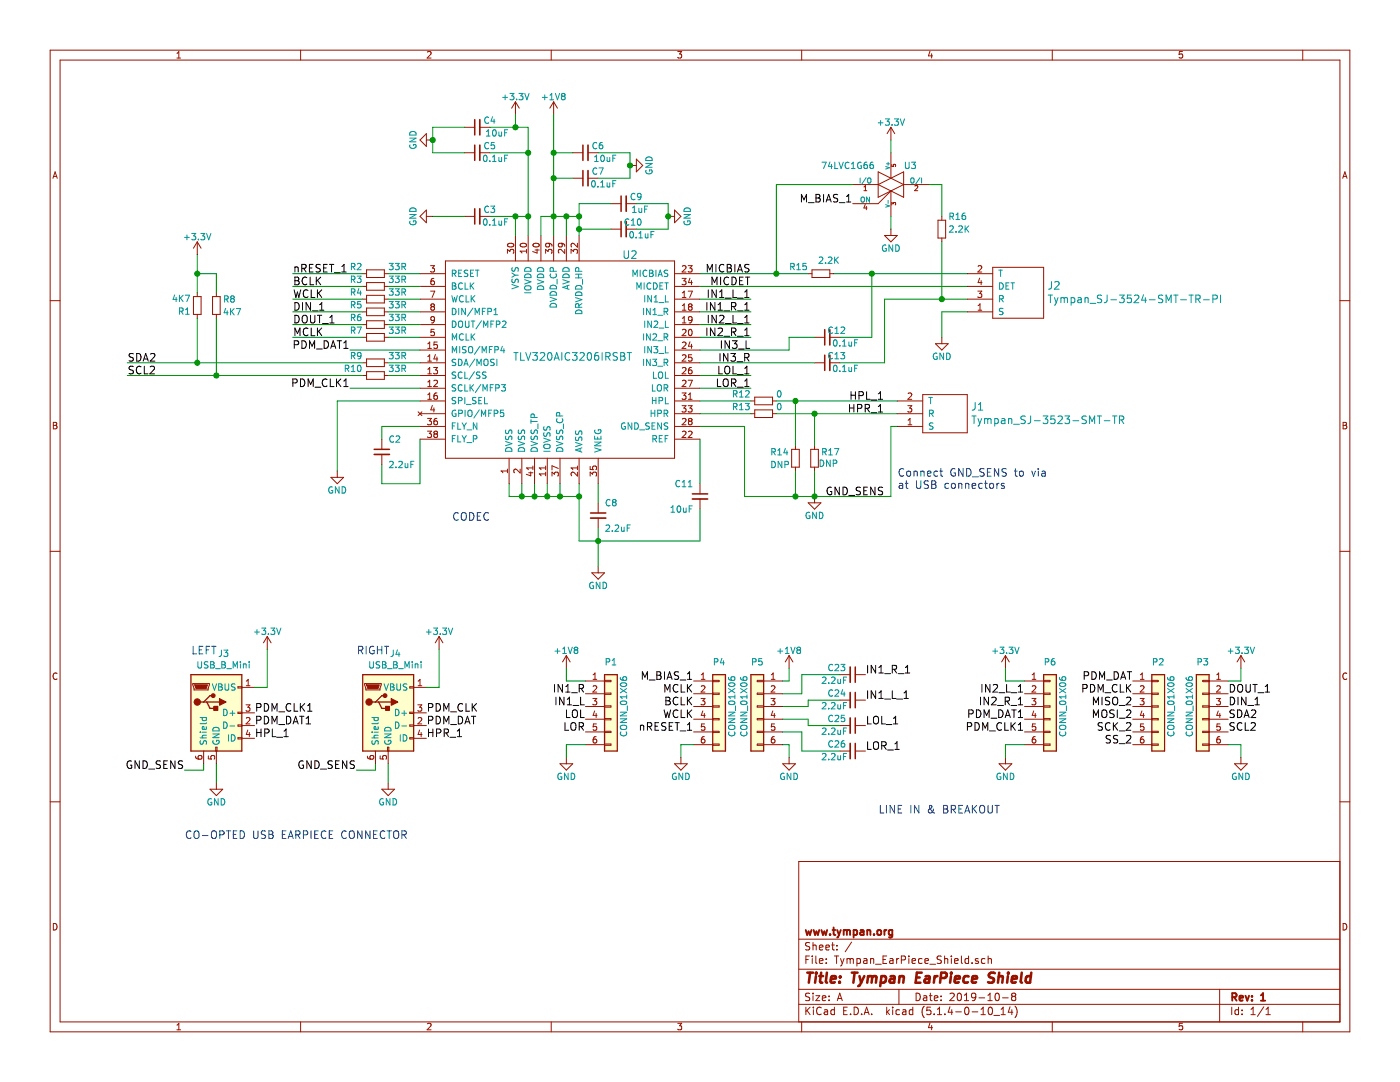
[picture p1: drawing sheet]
EESchema Schematic File Version 4
EELAYER 30 0
EELAYER END
$Descr A 11000 8500
encoding utf-8
Sheet 1 1
Title "Tympan EarPiece Shield"
Date "2019-10-8"
Rev "1"
Comp "www.tympan.org"
Comment1 ""
Comment2 ""
Comment3 ""
Comment4 ""
$EndDescr
$Comp
L Device:R_Small R12
U 1 1
P 6000 3150
F 0 "R12" V 6050 3250 50  0000 L CNN
F 1 "0" V 6050 3000 50  0000 L CNN
F 2 "Capacitors_SMD:C_0603" H 6000 3150 50  0001 C CNN
F 3 "" H 6000 3150 50  0000 C CNN
	1    6000 3150
	0    -1   -1   0   
$EndComp
$Comp
L Device:R_Small R13
U 1 1
P 6000 3250
F 0 "R13" V 6050 3350 50  0000 L CNN
F 1 "0" V 6050 3100 50  0000 L CNN
F 2 "Capacitors_SMD:C_0603" H 6000 3250 50  0001 C CNN
F 3 "" H 6000 3250 50  0000 C CNN
	1    6000 3250
	0    -1   -1   0   
$EndComp
$Comp
L Device:R_Small R14
U 1 1
P 6250 3600
F 0 "R14" H 6050 3650 50  0000 L CNN
F 1 "DNP" H 6050 3550 50  0000 L CNN
F 2 "Capacitors_SMD:C_0603" H 6250 3600 50  0001 C CNN
F 3 "" H 6250 3600 50  0000 C CNN
	1    6250 3600
	1    0    0    -1  
$EndComp
$Comp
L Device:R_Small R17
U 1 1
P 6400 3600
F 0 "R17" H 6450 3650 50  0000 L CNN
F 1 "DNP" H 6430 3560 50  0000 L CNN
F 2 "Capacitors_SMD:C_0603" H 6400 3600 50  0001 C CNN
F 3 "" H 6400 3600 50  0000 C CNN
	1    6400 3600
	1    0    0    -1  
$EndComp
$Comp
L Device:R_Small R2
U 1 1
P 2950 2150
F 0 "R2" V 3000 2250 50  0000 L CNN
F 1 "33R" V 3000 1900 50  0000 L CNN
F 2 "Resistors_SMD:R_0402" H 2950 2150 50  0001 C CNN
F 3 "" H 2950 2150 50  0000 C CNN
	1    2950 2150
	0    -1   -1   0   
$EndComp
$Comp
L Device:R_Small R3
U 1 1
P 2950 2250
F 0 "R3" V 3000 2350 50  0000 L CNN
F 1 "33R" V 3000 2000 50  0000 L CNN
F 2 "Resistors_SMD:R_0402" H 2950 2250 50  0001 C CNN
F 3 "" H 2950 2250 50  0000 C CNN
	1    2950 2250
	0    -1   -1   0   
$EndComp
$Comp
L Device:R_Small R4
U 1 1
P 2950 2350
F 0 "R4" V 3000 2450 50  0000 L CNN
F 1 "33R" V 3000 2100 50  0000 L CNN
F 2 "Resistors_SMD:R_0402" H 2950 2350 50  0001 C CNN
F 3 "" H 2950 2350 50  0000 C CNN
	1    2950 2350
	0    -1   -1   0   
$EndComp
$Comp
L Device:R_Small R5
U 1 1
P 2950 2450
F 0 "R5" V 3000 2550 50  0000 L CNN
F 1 "33R" V 3000 2200 50  0000 L CNN
F 2 "Resistors_SMD:R_0402" H 2950 2450 50  0001 C CNN
F 3 "" H 2950 2450 50  0000 C CNN
	1    2950 2450
	0    -1   -1   0   
$EndComp
$Comp
L Device:R_Small R6
U 1 1
P 2950 2550
F 0 "R6" V 3000 2650 50  0000 L CNN
F 1 "33R" V 3000 2300 50  0000 L CNN
F 2 "Resistors_SMD:R_0402" H 2950 2550 50  0001 C CNN
F 3 "" H 2950 2550 50  0000 C CNN
	1    2950 2550
	0    -1   -1   0   
$EndComp
$Comp
L Device:R_Small R7
U 1 1
P 2950 2650
F 0 "R7" V 3000 2750 50  0000 L CNN
F 1 "33R" V 3000 2400 50  0000 L CNN
F 2 "Resistors_SMD:R_0402" H 2950 2650 50  0001 C CNN
F 3 "" H 2950 2650 50  0000 C CNN
	1    2950 2650
	0    -1   -1   0   
$EndComp
$Comp
L Device:R_Small R9
U 1 1
P 2950 2850
F 0 "R9" V 3000 2950 50  0000 L CNN
F 1 "33R" V 3000 2600 50  0000 L CNN
F 2 "Resistors_SMD:R_0402" H 2950 2850 50  0001 C CNN
F 3 "" H 2950 2850 50  0000 C CNN
	1    2950 2850
	0    -1   -1   0   
$EndComp
$Comp
L Device:R_Small R10
U 1 1
P 2950 2950
F 0 "R10" V 3000 3050 50  0000 L CNN
F 1 "33R" V 3000 2700 50  0000 L CNN
F 2 "Resistors_SMD:R_0402" H 2950 2950 50  0001 C CNN
F 3 "" H 2950 2950 50  0000 C CNN
	1    2950 2950
	0    -1   -1   0   
$EndComp
$Comp
L Device:C_Small C11
U 1 1
P 5500 3900
F 0 "C11" H 5550 4000 50  0000 L CNN
F 1 "10uF" H 5550 3800 50  0000 L CNN
F 2 "Capacitors_SMD:C_0402" H 5500 3900 50  0001 C CNN
F 3 "" H 5500 3900 50  0000 C CNN
	1    5500 3900
	-1   0    0    -1  
$EndComp
$Comp
L Device:C_Small C8
U 1 1
P 4700 4050
F 0 "C8" H 4750 4150 50  0000 L CNN
F 1 "2.2uF" H 4750 3950 50  0000 L CNN
F 2 "Capacitors_SMD:C_0402" H 4700 4050 50  0001 C CNN
F 3 "" H 4700 4050 50  0000 C CNN
	1    4700 4050
	1    0    0    -1  
$EndComp
$Comp
L Device:C_Small C2
U 1 1
P 3000 3550
F 0 "C2" H 3050 3650 50  0000 L CNN
F 1 "2.2uF" H 3050 3450 50  0000 L CNN
F 2 "Capacitors_SMD:C_0402" H 3000 3550 50  0001 C CNN
F 3 "" H 3000 3550 50  0000 C CNN
	1    3000 3550
	1    0    0    -1  
$EndComp
$Comp
L Device:C_Small C4
U 1 1
P 3750 1000
F 0 "C4" V 3800 850 50  0000 L CNN
F 1 "10uF" V 3700 750 50  0000 L CNN
F 2 "Capacitors_SMD:C_0402" H 3750 1000 50  0001 C CNN
F 3 "" H 3750 1000 50  0000 C CNN
	1    3750 1000
	0    -1   -1   0   
$EndComp
$Comp
L Device:C_Small C5
U 1 1
P 3750 1200
F 0 "C5" V 3800 1050 50  0000 L CNN
F 1 "0.1uF" V 3700 950 50  0000 L CNN
F 2 "Capacitors_SMD:C_0402" H 3750 1200 50  0001 C CNN
F 3 "" H 3750 1200 50  0000 C CNN
	1    3750 1200
	0    -1   -1   0   
$EndComp
$Comp
L Device:C_Small C7
U 1 1
P 4600 1400
F 0 "C7" V 4650 1250 50  0000 L CNN
F 1 "0.1uF" V 4550 1150 50  0000 L CNN
F 2 "Capacitors_SMD:C_0402" H 4600 1400 50  0001 C CNN
F 3 "" H 4600 1400 50  0000 C CNN
	1    4600 1400
	0    -1   -1   0   
$EndComp
$Comp
L Device:C_Small C6
U 1 1
P 4600 1200
F 0 "C6" V 4650 1050 50  0000 L CNN
F 1 "10uF" V 4550 950 50  0000 L CNN
F 2 "Capacitors_SMD:C_0402" H 4600 1200 50  0001 C CNN
F 3 "" H 4600 1200 50  0000 C CNN
	1    4600 1200
	0    -1   -1   0   
$EndComp
$Comp
L Device:C_Small C9
U 1 1
P 4900 1600
F 0 "C9" V 4950 1450 50  0000 L CNN
F 1 "1uF" V 4850 1400 50  0000 L CNN
F 2 "Capacitors_SMD:C_0402" H 4900 1600 50  0001 C CNN
F 3 "" H 4900 1600 50  0000 C CNN
	1    4900 1600
	0    -1   -1   0   
$EndComp
$Comp
L Device:C_Small C10
U 1 1
P 4900 1800
F 0 "C10" V 4950 1650 50  0000 L CNN
F 1 "0.1uF" V 4850 1550 50  0000 L CNN
F 2 "Capacitors_SMD:C_0402" H 4900 1800 50  0001 C CNN
F 3 "" H 4900 1800 50  0000 C CNN
	1    4900 1800
	0    -1   -1   0   
$EndComp
$Comp
L power:GND #PWR06
U 1 1
P 3400 1100
F 0 "#PWR06" H 3400 850 50  0001 C CNN
F 1 "GND" H 3400 950 50  0000 C CNN
F 2 "" H 3400 1100 50  0000 C CNN
F 3 "" H 3400 1100 50  0000 C CNN
	1    3400 1100
	0    1    1    0   
$EndComp
$Comp
L power:GND #PWR07
U 1 1
P 4950 1300
F 0 "#PWR07" H 4950 1050 50  0001 C CNN
F 1 "GND" H 4950 1150 50  0000 C CNN
F 2 "" H 4950 1300 50  0000 C CNN
F 3 "" H 4950 1300 50  0000 C CNN
	1    4950 1300
	0    -1   -1   0   
$EndComp
$Comp
L power:GND #PWR08
U 1 1
P 5250 1700
F 0 "#PWR08" H 5250 1450 50  0001 C CNN
F 1 "GND" H 5250 1550 50  0000 C CNN
F 2 "" H 5250 1700 50  0000 C CNN
F 3 "" H 5250 1700 50  0000 C CNN
	1    5250 1700
	0    -1   -1   0   
$EndComp
$Comp
L power:GND #PWR09
U 1 1
P 3400 1700
F 0 "#PWR09" H 3400 1450 50  0001 C CNN
F 1 "GND" H 3400 1550 50  0000 C CNN
F 2 "" H 3400 1700 50  0000 C CNN
F 3 "" H 3400 1700 50  0000 C CNN
	1    3400 1700
	0    1    1    0   
$EndComp
$Comp
L Device:C_Small C3
U 1 1
P 3750 1700
F 0 "C3" V 3800 1550 50  0000 L CNN
F 1 "0.1uF" V 3700 1450 50  0000 L CNN
F 2 "Capacitors_SMD:C_0402" H 3750 1700 50  0001 C CNN
F 3 "" H 3750 1700 50  0000 C CNN
	1    3750 1700
	0    -1   -1   0   
$EndComp
$Comp
L power:GND #PWR010
U 1 1
P 2650 3700
F 0 "#PWR010" H 2650 3450 50  0001 C CNN
F 1 "GND" H 2650 3550 50  0000 C CNN
F 2 "" H 2650 3700 50  0000 C CNN
F 3 "" H 2650 3700 50  0000 C CNN
	1    2650 3700
	1    0    0    -1  
$EndComp
$Comp
L power:GND #PWR011
U 1 1
P 4700 4450
F 0 "#PWR011" H 4700 4200 50  0001 C CNN
F 1 "GND" H 4700 4300 50  0000 C CNN
F 2 "" H 4700 4450 50  0000 C CNN
F 3 "" H 4700 4450 50  0000 C CNN
	1    4700 4450
	1    0    0    -1  
$EndComp
$Comp
L power:+1V8 #PWR016
U 1 1
P 4350 900
F 0 "#PWR016" H 4350 750 50  0001 C CNN
F 1 "+1V8" H 4350 1040 50  0000 C CNN
F 2 "" H 4350 900 50  0000 C CNN
F 3 "" H 4350 900 50  0000 C CNN
	1    4350 900 
	1    0    0    -1  
$EndComp
$Comp
L power:+3.3V #PWR017
U 1 1
P 4050 900
F 0 "#PWR017" H 4050 750 50  0001 C CNN
F 1 "+3.3V" H 4050 1040 50  0000 C CNN
F 2 "" H 4050 900 50  0000 C CNN
F 3 "" H 4050 900 50  0000 C CNN
	1    4050 900 
	1    0    0    -1  
$EndComp
$Comp
L power:+1V8 #PWR019
U 1 1
P 6200 5250
F 0 "#PWR019" H 6200 5100 50  0001 C CNN
F 1 "+1V8" H 6200 5390 50  0000 C CNN
F 2 "" H 6200 5250 50  0000 C CNN
F 3 "" H 6200 5250 50  0000 C CNN
	1    6200 5250
	-1   0    0    -1  
$EndComp
$Comp
L power:GND #PWR020
U 1 1
P 6200 5950
F 0 "#PWR020" H 6200 5700 50  0001 C CNN
F 1 "GND" H 6200 5800 50  0000 C CNN
F 2 "" H 6200 5950 50  0000 C CNN
F 3 "" H 6200 5950 50  0000 C CNN
	1    6200 5950
	-1   0    0    -1  
$EndComp
Text Label 2300 2150 0    60   ~ 0
nRESET_1
Text Label 2300 2250 0    60   ~ 0
BCLK
Text Label 2300 2350 0    60   ~ 0
WCLK
Text Label 2300 2450 0    60   ~ 0
DIN_1
Text Label 2300 2550 0    60   ~ 0
DOUT_1
Text Label 2300 2650 0    60   ~ 0
MCLK
Text Label 1000 2850 0    60   ~ 0
SDA2
Text Label 1000 2950 0    60   ~ 0
SCL2
Text Label 5900 2150 2    60   ~ 0
MICBIAS
Text Label 5900 2250 2    60   ~ 0
MICDET
Text Label 5900 2350 2    60   ~ 0
IN1_L_1
Text Label 5900 2450 2    60   ~ 0
IN1_R_1
Text Label 5900 2550 2    60   ~ 0
IN2_L_1
Text Label 5900 2650 2    60   ~ 0
IN2_R_1
Text Label 5900 2950 2    60   ~ 0
LOL_1
Text Label 5900 3050 2    60   ~ 0
LOR_1
Text Label 6950 3150 2    60   ~ 0
HPL_1
Text Label 6950 3250 2    60   ~ 0
HPR_1
Text Label 6800 5500 0    60   ~ 0
IN1_L_1
Text Label 6800 5300 0    60   ~ 0
IN1_R_1
Text Label 6800 5700 0    60   ~ 0
LOL_1
Text Label 6800 5900 0    60   ~ 0
LOR_1
Text Notes 3550 4100 0    60   ~ 0
CODEC
$Comp
L Device:C_Small C23
U 1 1
P 6700 5300
F 0 "C23" V 6750 5100 50  0000 L CNN
F 1 "2.2uF" V 6650 5050 50  0000 L CNN
F 2 "Capacitors_SMD:C_0402" H 6700 5300 50  0001 C CNN
F 3 "" H 6700 5300 50  0000 C CNN
	1    6700 5300
	0    1    -1   0   
$EndComp
$Comp
L Device:C_Small C24
U 1 1
P 6700 5500
F 0 "C24" V 6750 5300 50  0000 L CNN
F 1 "2.2uF" V 6650 5250 50  0000 L CNN
F 2 "Capacitors_SMD:C_0402" H 6700 5500 50  0001 C CNN
F 3 "" H 6700 5500 50  0000 C CNN
	1    6700 5500
	0    1    -1   0   
$EndComp
$Comp
L Device:C_Small C25
U 1 1
P 6700 5700
F 0 "C25" V 6750 5500 50  0000 L CNN
F 1 "2.2uF" V 6650 5450 50  0000 L CNN
F 2 "Capacitors_SMD:C_0402" H 6700 5700 50  0001 C CNN
F 3 "" H 6700 5700 50  0000 C CNN
	1    6700 5700
	0    1    -1   0   
$EndComp
$Comp
L Device:C_Small C26
U 1 1
P 6700 5900
F 0 "C26" V 6750 5700 50  0000 L CNN
F 1 "2.2uF" V 6650 5650 50  0000 L CNN
F 2 "Capacitors_SMD:C_0402" H 6700 5900 50  0001 C CNN
F 3 "" H 6700 5900 50  0000 C CNN
	1    6700 5900
	0    1    -1   0   
$EndComp
Text Notes 7050 3850 0    60   ~ 0
Connect GND_SENS to via\nat USB connectors
Wire Wire Line
	3300 2150 3050 2150
Wire Wire Line
	3050 2250 3300 2250
Wire Wire Line
	3300 2350 3050 2350
Wire Wire Line
	3050 2450 3300 2450
Wire Wire Line
	3300 2550 3050 2550
Wire Wire Line
	3050 2650 3300 2650
Wire Wire Line
	3050 2850 3300 2850
Wire Wire Line
	3050 2950 3300 2950
Wire Wire Line
	3300 3350 3000 3350
Wire Wire Line
	3000 3350 3000 3450
Wire Wire Line
	3300 3800 3000 3800
Wire Wire Line
	3000 3800 3000 3650
Wire Wire Line
	2650 3150 2650 3700
Wire Wire Line
	2850 2150 2300 2150
Wire Wire Line
	2850 2250 2300 2250
Wire Wire Line
	2850 2350 2300 2350
Wire Wire Line
	2300 2450 2850 2450
Wire Wire Line
	2850 2550 2300 2550
Wire Wire Line
	2850 2650 2300 2650
Wire Wire Line
	2850 2850 1550 2850
Wire Wire Line
	2850 2950 1700 2950
Wire Wire Line
	4700 4150 4700 4250
Wire Wire Line
	4700 3950 4700 3800
Wire Wire Line
	4000 3800 4000 3900
Wire Wire Line
	4550 3800 4550 3900
Connection ~ 4550 3900
Connection ~ 4700 4250
Wire Wire Line
	4000 3900 4100 3900
Wire Wire Line
	4400 3800 4400 3900
Connection ~ 4400 3900
Wire Wire Line
	4300 3800 4300 3900
Connection ~ 4300 3900
Wire Wire Line
	4200 3800 4200 3900
Connection ~ 4200 3900
Wire Wire Line
	4100 3800 4100 3900
Connection ~ 4100 3900
Wire Wire Line
	4150 1000 4150 1200
Wire Wire Line
	3850 1000 4050 1000
Wire Wire Line
	4050 1000 4050 900 
Wire Wire Line
	3850 1200 4150 1200
Connection ~ 4150 1200
Connection ~ 4050 1000
Wire Wire Line
	3650 1000 3400 1000
Wire Wire Line
	3400 1000 3400 1100
Wire Wire Line
	3400 1200 3650 1200
Connection ~ 3400 1100
Wire Wire Line
	4350 900  4350 1200
Wire Wire Line
	4250 1850 4250 1700
Wire Wire Line
	4250 1700 4350 1700
Connection ~ 4350 1700
Wire Wire Line
	4550 1600 4550 1700
Wire Wire Line
	4800 1800 4550 1800
Connection ~ 4550 1800
Wire Wire Line
	4800 1600 4550 1600
Connection ~ 4550 1700
Wire Wire Line
	4450 1850 4450 1700
Connection ~ 4450 1700
Wire Wire Line
	4500 1400 4350 1400
Connection ~ 4350 1400
Wire Wire Line
	4500 1200 4350 1200
Connection ~ 4350 1200
Wire Wire Line
	4950 1400 4700 1400
Wire Wire Line
	4950 1200 4950 1300
Wire Wire Line
	4700 1200 4950 1200
Connection ~ 4950 1300
Wire Wire Line
	4050 1700 4050 1850
Wire Wire Line
	3650 1700 3400 1700
Wire Wire Line
	5000 1600 5250 1600
Wire Wire Line
	5250 1600 5250 1700
Wire Wire Line
	5250 1800 5000 1800
Connection ~ 5250 1700
Wire Wire Line
	5500 2350 5900 2350
Wire Wire Line
	5500 2450 5900 2450
Wire Wire Line
	5500 2550 5900 2550
Wire Wire Line
	5500 2650 5900 2650
Wire Wire Line
	5500 2950 5900 2950
Wire Wire Line
	5500 3050 5900 3050
Wire Wire Line
	5500 3150 5900 3150
Wire Wire Line
	5500 3250 5900 3250
Wire Wire Line
	6100 3150 6250 3150
Wire Wire Line
	6100 3250 6400 3250
Wire Wire Line
	6250 3500 6250 3150
Connection ~ 6250 3150
Wire Wire Line
	6400 3500 6400 3250
Connection ~ 6400 3250
Wire Wire Line
	6250 3700 6250 3900
Wire Wire Line
	5850 3900 6250 3900
Connection ~ 6400 3900
Wire Wire Line
	6400 3900 6400 3700
Wire Wire Line
	3300 3450 3300 3800
Wire Wire Line
	5500 3450 5500 3800
Wire Wire Line
	5500 4250 5500 4000
Wire Wire Line
	5500 3350 5850 3350
Wire Wire Line
	5850 3350 5850 3900
Connection ~ 6250 3900
$Comp
L Connector_Generic:Conn_01x06 P3
U 1 1
P 9450 5550
F 0 "P3" H 9450 5900 50  0000 C CNN
F 1 "CONN_01X06" V 9550 5550 50  0000 C CNN
F 2 "Pin_Headers:Pin_Header_Straight_1x06_Pitch2.54mm" H 9450 5550 50  0001 C CNN
F 3 "" H 9450 5550 50  0000 C CNN
	1    9450 5550
	-1   0    0    -1  
$EndComp
$Comp
L Connector_Generic:Conn_01x06 P4
U 1 1
P 5650 5550
F 0 "P4" H 5650 5900 50  0000 C CNN
F 1 "CONN_01X06" V 5750 5550 50  0000 C CNN
F 2 "Pin_Headers:Pin_Header_Straight_1x06_Pitch2.54mm" H 5650 5550 50  0001 C CNN
F 3 "" H 5650 5550 50  0000 C CNN
	1    5650 5550
	1    0    0    -1  
$EndComp
$Comp
L power:+3.3V #PWR041
U 1 1
P 9750 5250
F 0 "#PWR041" H 9750 5100 50  0001 C CNN
F 1 "+3.3V" H 9750 5390 50  0000 C CNN
F 2 "" H 9750 5250 50  0000 C CNN
F 3 "" H 9750 5250 50  0000 C CNN
	1    9750 5250
	-1   0    0    -1  
$EndComp
$Comp
L power:GND #PWR043
U 1 1
P 9750 5950
F 0 "#PWR043" H 9750 5700 50  0001 C CNN
F 1 "GND" H 9750 5800 50  0000 C CNN
F 2 "" H 9750 5950 50  0000 C CNN
F 3 "" H 9750 5950 50  0000 C CNN
	1    9750 5950
	-1   0    0    -1  
$EndComp
Text Label 5450 5750 2    60   ~ 0
nRESET_1
Text Label 9650 5550 0    60   ~ 0
DIN_1
Text Label 9650 5450 0    60   ~ 0
DOUT_1
Text Label 9650 5650 0    60   ~ 0
SDA2
Text Label 9650 5750 0    60   ~ 0
SCL2
Text Label 5450 5550 2    60   ~ 0
BCLK
Text Label 5450 5450 2    60   ~ 0
MCLK
Text Label 5450 5650 2    60   ~ 0
WCLK
Wire Wire Line
	9750 5250 9750 5350
Wire Wire Line
	9750 5350 9650 5350
Wire Wire Line
	9750 5950 9750 5850
Wire Wire Line
	9750 5850 9650 5850
$Comp
L power:+3.3V #PWR046
U 1 1
P 2100 5100
F 0 "#PWR046" H 2100 4950 50  0001 C CNN
F 1 "+3.3V" H 2100 5240 50  0000 C CNN
F 2 "" H 2100 5100 50  0000 C CNN
F 3 "" H 2100 5100 50  0000 C CNN
	1    2100 5100
	1    0    0    -1  
$EndComp
$Comp
L power:GND #PWR047
U 1 1
P 3050 6150
F 0 "#PWR047" H 3050 5900 50  0001 C CNN
F 1 "GND" H 3050 6000 50  0000 C CNN
F 2 "" H 3050 6150 50  0000 C CNN
F 3 "" H 3050 6150 50  0000 C CNN
	1    3050 6150
	1    0    0    -1  
$EndComp
$Comp
L Connector_Generic:Conn_01x06 P5
U 1 1
P 5950 5550
F 0 "P5" H 5950 5900 50  0000 C CNN
F 1 "CONN_01X06" V 6050 5550 50  0000 C CNN
F 2 "Pin_Headers:Pin_Header_Straight_1x06_Pitch2.54mm" H 5950 5550 50  0001 C CNN
F 3 "" H 5950 5550 50  0000 C CNN
	1    5950 5550
	-1   0    0    -1  
$EndComp
Wire Wire Line
	6300 5300 6300 5450
Wire Wire Line
	6300 5450 6150 5450
Wire Wire Line
	6350 5500 6350 5550
Wire Wire Line
	6350 5550 6150 5550
Wire Wire Line
	6350 5700 6350 5650
Wire Wire Line
	6350 5650 6150 5650
Wire Wire Line
	6300 5900 6300 5750
Wire Wire Line
	6300 5750 6150 5750
Wire Wire Line
	6150 5850 6200 5850
Wire Wire Line
	6200 5850 6200 5950
Wire Wire Line
	6150 5350 6200 5350
Wire Wire Line
	6200 5350 6200 5250
Text Notes 6900 6400 0    60   ~ 0
LINE IN & BREAKOUT
Wire Wire Line
	6600 5300 6300 5300
Wire Wire Line
	6600 5500 6350 5500
Wire Wire Line
	6600 5700 6350 5700
Wire Wire Line
	6600 5900 6300 5900
Wire Wire Line
	4550 4250 4700 4250
Wire Wire Line
	3300 3150 2650 3150
$Comp
L Connector_Generic:Conn_01x06 P2
U 1 1
P 9100 5550
F 0 "P2" H 9100 5900 50  0000 C CNN
F 1 "CONN_01X06" V 9200 5550 50  0000 C CNN
F 2 "Pin_Headers:Pin_Header_Straight_1x06_Pitch2.54mm" H 9100 5550 50  0001 C CNN
F 3 "" H 9100 5550 50  0000 C CNN
	1    9100 5550
	1    0    0    -1  
$EndComp
Text Label 8900 5350 2    60   ~ 0
PDM_DAT
Text Label 8900 5450 2    60   ~ 0
PDM_CLK
Text Label 8900 5750 2    60   ~ 0
SCK_2
Text Label 8900 5550 2    60   ~ 0
MISO_2
Text Label 8900 5650 2    60   ~ 0
MOSI_2
Text Label 8900 5850 2    60   ~ 0
SS_2
Wire Wire Line
	4550 3900 4550 4250
Wire Wire Line
	4700 4250 4700 4450
Wire Wire Line
	4700 4250 5500 4250
Wire Wire Line
	4400 3900 4550 3900
Wire Wire Line
	4300 3900 4400 3900
Wire Wire Line
	4200 3900 4300 3900
Wire Wire Line
	4100 3900 4200 3900
Wire Wire Line
	4150 1200 4150 1700
Wire Wire Line
	4050 1000 4150 1000
Wire Wire Line
	3400 1100 3400 1200
Wire Wire Line
	4350 1700 4350 1850
Wire Wire Line
	4350 1700 4450 1700
Wire Wire Line
	4550 1800 4550 1850
Wire Wire Line
	4550 1700 4550 1800
Wire Wire Line
	4450 1700 4550 1700
Wire Wire Line
	4350 1400 4350 1700
Wire Wire Line
	4350 1200 4350 1400
Wire Wire Line
	4950 1300 4950 1400
Wire Wire Line
	5250 1700 5250 1800
Wire Wire Line
	6250 3900 6400 3900
Text Label 5450 5350 2    60   ~ 0
M_BIAS_1
$Comp
L power:GND #PWR0101
U 1 1
P 5350 5950
F 0 "#PWR0101" H 5350 5700 50  0001 C CNN
F 1 "GND" H 5350 5800 50  0000 C CNN
F 2 "" H 5350 5950 50  0000 C CNN
F 3 "" H 5350 5950 50  0000 C CNN
	1    5350 5950
	-1   0    0    -1  
$EndComp
Wire Wire Line
	5450 5850 5350 5850
Wire Wire Line
	5350 5850 5350 5950
Wire Wire Line
	3850 1700 4050 1700
Wire Wire Line
	4050 1700 4150 1700
Connection ~ 4050 1700
Connection ~ 4150 1700
Wire Wire Line
	4150 1700 4150 1850
$Comp
L Device:R_Small R8
U 1 1
P 1700 2400
F 0 "R8" H 1750 2450 50  0000 L CNN
F 1 "4K7" H 1750 2350 50  0000 L CNN
F 2 "Resistors_SMD:R_0402" H 1700 2400 50  0001 C CNN
F 3 "" H 1700 2400 50  0000 C CNN
	1    1700 2400
	1    0    0    -1  
$EndComp
$Comp
L Device:R_Small R1
U 1 1
P 1550 2400
F 0 "R1" H 1600 2450 50  0000 L CNN
F 1 "4K7" H 1600 2350 50  0000 L CNN
F 2 "Resistors_SMD:R_0402" H 1550 2400 50  0001 C CNN
F 3 "" H 1550 2400 50  0000 C CNN
	1    1550 2400
	-1   0    0    1   
$EndComp
$Comp
L power:+3.3V #PWR0102
U 1 1
P 1550 2000
F 0 "#PWR0102" H 1550 1850 50  0001 C CNN
F 1 "+3.3V" H 1550 2140 50  0000 C CNN
F 2 "" H 1550 2000 50  0000 C CNN
F 3 "" H 1550 2000 50  0000 C CNN
	1    1550 2000
	1    0    0    -1  
$EndComp
Wire Wire Line
	1550 2000 1550 2150
Wire Wire Line
	1700 2300 1700 2150
Wire Wire Line
	1700 2150 1550 2150
Connection ~ 1550 2150
Wire Wire Line
	1550 2150 1550 2300
Wire Wire Line
	1550 2500 1550 2850
Connection ~ 1550 2850
Wire Wire Line
	1550 2850 1000 2850
Wire Wire Line
	1700 2500 1700 2950
Connection ~ 1700 2950
Wire Wire Line
	1700 2950 1000 2950
$Comp
L power:+1V8 #PWR0103
U 1 1
P 4450 5250
F 0 "#PWR0103" H 4450 5100 50  0001 C CNN
F 1 "+1V8" H 4450 5390 50  0000 C CNN
F 2 "" H 4450 5250 50  0000 C CNN
F 3 "" H 4450 5250 50  0000 C CNN
	1    4450 5250
	1    0    0    -1  
$EndComp
$Comp
L power:GND #PWR0104
U 1 1
P 4450 5950
F 0 "#PWR0104" H 4450 5700 50  0001 C CNN
F 1 "GND" H 4450 5800 50  0000 C CNN
F 2 "" H 4450 5950 50  0000 C CNN
F 3 "" H 4450 5950 50  0000 C CNN
	1    4450 5950
	1    0    0    -1  
$EndComp
Wire Wire Line
	4600 5850 4450 5850
Wire Wire Line
	4450 5850 4450 5950
Wire Wire Line
	4600 5350 4450 5350
Wire Wire Line
	4450 5350 4450 5250
$Comp
L Connector_Generic:Conn_01x06 P1
U 1 1
P 4800 5550
F 0 "P1" H 4800 5900 50  0000 C CNN
F 1 "CONN_01X06" V 4900 5550 50  0000 C CNN
F 2 "Pin_Headers:Pin_Header_Straight_1x06_Pitch2.54mm" H 4800 5550 50  0001 C CNN
F 3 "" H 4800 5550 50  0000 C CNN
	1    4800 5550
	1    0    0    -1  
$EndComp
Text Label 4600 5450 2    60   ~ 0
IN1_R
Text Label 4600 5550 2    60   ~ 0
IN1_L
Text Label 4600 5650 2    60   ~ 0
LOL
Text Label 4600 5750 2    60   ~ 0
LOR
$Comp
L Connector_Generic:Conn_01x06 P6
U 1 1
P 8250 5550
F 0 "P6" H 8250 5900 50  0000 C CNN
F 1 "CONN_01X06" V 8350 5550 50  0000 C CNN
F 2 "Pin_Headers:Pin_Header_Straight_1x06_Pitch2.54mm" H 8250 5550 50  0001 C CNN
F 3 "" H 8250 5550 50  0000 C CNN
	1    8250 5550
	1    0    0    -1  
$EndComp
$Comp
L power:+3.3V #PWR0105
U 1 1
P 7900 5250
F 0 "#PWR0105" H 7900 5100 50  0001 C CNN
F 1 "+3.3V" H 7900 5390 50  0000 C CNN
F 2 "" H 7900 5250 50  0000 C CNN
F 3 "" H 7900 5250 50  0000 C CNN
	1    7900 5250
	-1   0    0    -1  
$EndComp
$Comp
L power:GND #PWR0106
U 1 1
P 7900 5950
F 0 "#PWR0106" H 7900 5700 50  0001 C CNN
F 1 "GND" H 7900 5800 50  0000 C CNN
F 2 "" H 7900 5950 50  0000 C CNN
F 3 "" H 7900 5950 50  0000 C CNN
	1    7900 5950
	-1   0    0    -1  
$EndComp
Wire Wire Line
	8050 5850 7900 5850
Wire Wire Line
	7900 5850 7900 5950
Wire Wire Line
	8050 5350 7900 5350
Wire Wire Line
	7900 5350 7900 5250
Text Label 2750 2750 2    60   ~ 0
PDM_DAT1
Wire Wire Line
	2750 2750 3300 2750
Text Label 2750 3050 2    60   ~ 0
PDM_CLK1
Wire Wire Line
	3300 3050 2750 3050
Text Label 8050 5550 2    60   ~ 0
IN2_R_1
Text Label 8050 5450 2    60   ~ 0
IN2_L_1
Text Label 8050 5650 2    60   ~ 0
PDM_DAT1
Text Label 8050 5750 2    60   ~ 0
PDM_CLK1
$Comp
L Connector:USB_B_Mini J3
U 1 1
P 1700 5600
F 0 "J3" H 1757 6067 50  0000 C CNN
F 1 "USB_B_Mini" H 1757 5976 50  0000 C CNN
F 2 "Tympan:USB_MINI_MOLEX_51387-0578" H 1850 5550 50  0001 C CNN
F 3 "~" H 1850 5550 50  0001 C CNN
	1    1700 5600
	1    0    0    -1  
$EndComp
$Comp
L Connector:USB_B_Mini J4
U 1 1
P 3050 5600
F 0 "J4" H 3107 6067 50  0000 C CNN
F 1 "USB_B_Mini" H 3107 5976 50  0000 C CNN
F 2 "Tympan:USB_MINI_MOLEX_51387-0578" H 3200 5550 50  0001 C CNN
F 3 "~" H 3200 5550 50  0001 C CNN
	1    3050 5600
	1    0    0    -1  
$EndComp
$Comp
L power:GND #PWR012
U 1 1
P 6400 3900
F 0 "#PWR012" H 6400 3650 50  0001 C CNN
F 1 "GND" H 6400 3750 50  0000 C CNN
F 2 "" H 6400 3900 50  0000 C CNN
F 3 "" H 6400 3900 50  0000 C CNN
	1    6400 3900
	1    0    0    -1  
$EndComp
$Comp
L power:GND #PWR013
U 1 1
P 1700 6150
F 0 "#PWR013" H 1700 5900 50  0001 C CNN
F 1 "GND" H 1700 6000 50  0000 C CNN
F 2 "" H 1700 6150 50  0000 C CNN
F 3 "" H 1700 6150 50  0000 C CNN
	1    1700 6150
	1    0    0    -1  
$EndComp
$Comp
L power:+3.3V #PWR01
U 1 1
P 3450 5100
F 0 "#PWR01" H 3450 4950 50  0001 C CNN
F 1 "+3.3V" H 3450 5240 50  0000 C CNN
F 2 "" H 3450 5100 50  0000 C CNN
F 3 "" H 3450 5100 50  0000 C CNN
	1    3450 5100
	1    0    0    -1  
$EndComp
Text Label 5900 2750 2    60   ~ 0
IN3_L
Text Label 5900 2850 2    60   ~ 0
IN3_R
$Comp
L Tympan_EarPiece_Shield:Tympan_TLV320AIC3206IRSBT U2
U 1 1
P 4400 2850
F 0 "U2" H 4950 3700 60  0000 C CNN
F 1 "TLV320AIC3206IRSBT" H 4500 2900 60  0000 C CNN
F 2 "Housings_DFN_QFN:UQFN-40-1EP_5x5mm_Pitch0.4mm" H 4050 3200 60  0001 C CNN
F 3 "" H 4050 3200 60  0001 C CNN
	1    4400 2850
	1    0    0    -1  
$EndComp
Wire Wire Line
	2100 5100 2100 5400
Wire Wire Line
	2100 5400 2000 5400
Wire Wire Line
	3450 5100 3450 5400
Wire Wire Line
	3450 5400 3350 5400
Wire Wire Line
	3050 6000 3050 6150
Wire Wire Line
	1700 6000 1700 6150
Text Label 6950 3900 2    60   ~ 0
GND_SENS
Wire Wire Line
	1600 6000 1600 6050
Wire Wire Line
	1600 6050 1450 6050
Wire Wire Line
	2950 6000 2950 6050
Wire Wire Line
	2950 6050 2800 6050
Text Label 1450 6050 2    60   ~ 0
GND_SENS
Text Label 2800 6050 2    60   ~ 0
GND_SENS
Text Label 2000 5800 0    60   ~ 0
HPL_1
Text Label 3350 5800 0    60   ~ 0
HPR_1
Text Label 2000 5700 0    60   ~ 0
PDM_DAT1
Text Label 2000 5600 0    60   ~ 0
PDM_CLK1
Text Label 3350 5700 0    60   ~ 0
PDM_DAT
Text Label 3350 5600 0    60   ~ 0
PDM_CLK
$Comp
L Tympan_EarPiece_Shield:Tympan_SJ-3524-SMT-TR-PI J2
U 1 1
P 8200 2350
F 0 "J2" H 8228 2458 60  0000 L CNN
F 1 "Tympan_SJ-3524-SMT-TR-PI" H 8228 2352 60  0000 L CNN
F 2 "Tympan:SJ-3524-SMT-TR" H 8200 2350 60  0001 C CNN
F 3 "" H 8200 2350 60  0000 C CNN
	1    8200 2350
	1    0    0    -1  
$EndComp
$Comp
L Tympan_EarPiece_Shield:Tympan_SJ-3523-SMT-TR J1
U 1 1
P 7400 3250
F 0 "J1" H 7628 3308 60  0000 L CNN
F 1 "Tympan_SJ-3523-SMT-TR" H 7628 3202 60  0000 L CNN
F 2 "Tympan:SJ-3523-SMT-TR" H 7400 3250 60  0001 C CNN
F 3 "" H 7400 3250 60  0000 C CNN
	1    7400 3250
	1    0    0    -1  
$EndComp
Wire Wire Line
	6250 3150 7050 3150
Wire Wire Line
	6400 3250 7050 3250
Wire Wire Line
	7050 3350 7000 3350
Wire Wire Line
	7000 3350 7000 3900
Wire Wire Line
	6400 3900 7000 3900
$Comp
L Device:R_Small R15
U 1 1
P 6450 2150
F 0 "R15" V 6500 2250 50  0000 L CNN
F 1 "2.2K" V 6550 2000 50  0000 L CNN
F 2 "Capacitors_SMD:C_0603" H 6450 2150 50  0001 C CNN
F 3 "" H 6450 2150 50  0000 C CNN
	1    6450 2150
	0    -1   -1   0   
$EndComp
$Comp
L Device:R_Small R16
U 1 1
P 7400 1800
F 0 "R16" H 7450 1900 50  0000 L CNN
F 1 "2.2K" H 7450 1800 50  0000 L CNN
F 2 "Capacitors_SMD:C_0603" H 7400 1800 50  0001 C CNN
F 3 "" H 7400 1800 50  0000 C CNN
	1    7400 1800
	1    0    0    -1  
$EndComp
$Comp
L power:GND #PWR0107
U 1 1
P 7000 1800
F 0 "#PWR0107" H 7000 1550 50  0001 C CNN
F 1 "GND" H 7000 1650 50  0000 C CNN
F 2 "" H 7000 1800 50  0000 C CNN
F 3 "" H 7000 1800 50  0000 C CNN
	1    7000 1800
	1    0    0    -1  
$EndComp
Text Label 6700 1600 2    60   ~ 0
M_BIAS_1
Wire Wire Line
	5500 2150 6100 2150
Wire Wire Line
	6700 1450 6100 1450
Wire Wire Line
	6100 1450 6100 2150
Connection ~ 6100 2150
Wire Wire Line
	6100 2150 6350 2150
$Comp
L Tympan_EarPiece_Shield:74LVC1G66 U3
U 1 1
P 7000 1450
F 0 "U3" H 7100 1600 50  0000 L CNN
F 1 "74LVC1G66" H 6450 1600 50  0000 L CNN
F 2 "Package_TO_SOT_SMD:SOT-353_SC-70-5" H 7000 1450 60  0001 C CNN
F 3 "" H 7000 1450 60  0000 C CNN
	1    7000 1450
	1    0    0    -1  
$EndComp
Wire Wire Line
	7000 1700 7000 1800
Wire Wire Line
	7300 1450 7400 1450
Wire Wire Line
	7400 1450 7400 1700
$Comp
L power:+3.3V #PWR0108
U 1 1
P 7000 1100
F 0 "#PWR0108" H 7000 950 50  0001 C CNN
F 1 "+3.3V" H 7000 1240 50  0000 C CNN
F 2 "" H 7000 1100 50  0000 C CNN
F 3 "" H 7000 1100 50  0000 C CNN
	1    7000 1100
	1    0    0    -1  
$EndComp
Wire Wire Line
	7000 1100 7000 1200
Wire Wire Line
	7400 1900 7400 2350
Wire Wire Line
	7400 2350 7600 2350
Wire Wire Line
	5500 2250 7600 2250
Wire Wire Line
	7600 2150 6850 2150
$Comp
L Device:C_Small C13
U 1 1
P 6500 2850
F 0 "C13" V 6550 2700 50  0000 L CNN
F 1 "0.1uF" V 6450 2600 50  0000 L CNN
F 2 "Capacitors_SMD:C_0402" H 6500 2850 50  0001 C CNN
F 3 "" H 6500 2850 50  0000 C CNN
	1    6500 2850
	0    -1   -1   0   
$EndComp
$Comp
L Device:C_Small C12
U 1 1
P 6500 2650
F 0 "C12" V 6550 2500 50  0000 L CNN
F 1 "0.1uF" V 6450 2400 50  0000 L CNN
F 2 "Capacitors_SMD:C_0402" H 6500 2650 50  0001 C CNN
F 3 "" H 6500 2650 50  0000 C CNN
	1    6500 2650
	0    -1   -1   0   
$EndComp
Wire Wire Line
	5500 2850 6400 2850
Wire Wire Line
	6600 2850 6950 2850
Wire Wire Line
	6950 2850 6950 2350
Wire Wire Line
	6950 2350 7400 2350
Connection ~ 7400 2350
Wire Wire Line
	6600 2650 6850 2650
Wire Wire Line
	6850 2650 6850 2150
Connection ~ 6850 2150
Wire Wire Line
	6850 2150 6550 2150
Wire Wire Line
	6400 2650 6200 2650
Wire Wire Line
	6200 2650 6200 2750
Wire Wire Line
	5500 2750 6200 2750
$Comp
L power:GND #PWR0109
U 1 1
P 7400 2650
F 0 "#PWR0109" H 7400 2400 50  0001 C CNN
F 1 "GND" H 7400 2500 50  0000 C CNN
F 2 "" H 7400 2650 50  0000 C CNN
F 3 "" H 7400 2650 50  0000 C CNN
	1    7400 2650
	1    0    0    -1  
$EndComp
Wire Wire Line
	7600 2450 7400 2450
Wire Wire Line
	7400 2450 7400 2650
Text Notes 1450 6600 0    60   ~ 0
CO-OPTED USB EARPIECE CONNECTOR
Text Notes 1500 5150 0    60   ~ 0
LEFT
Text Notes 2800 5150 0    60   ~ 0
RIGHT
$EndSCHEMATC
